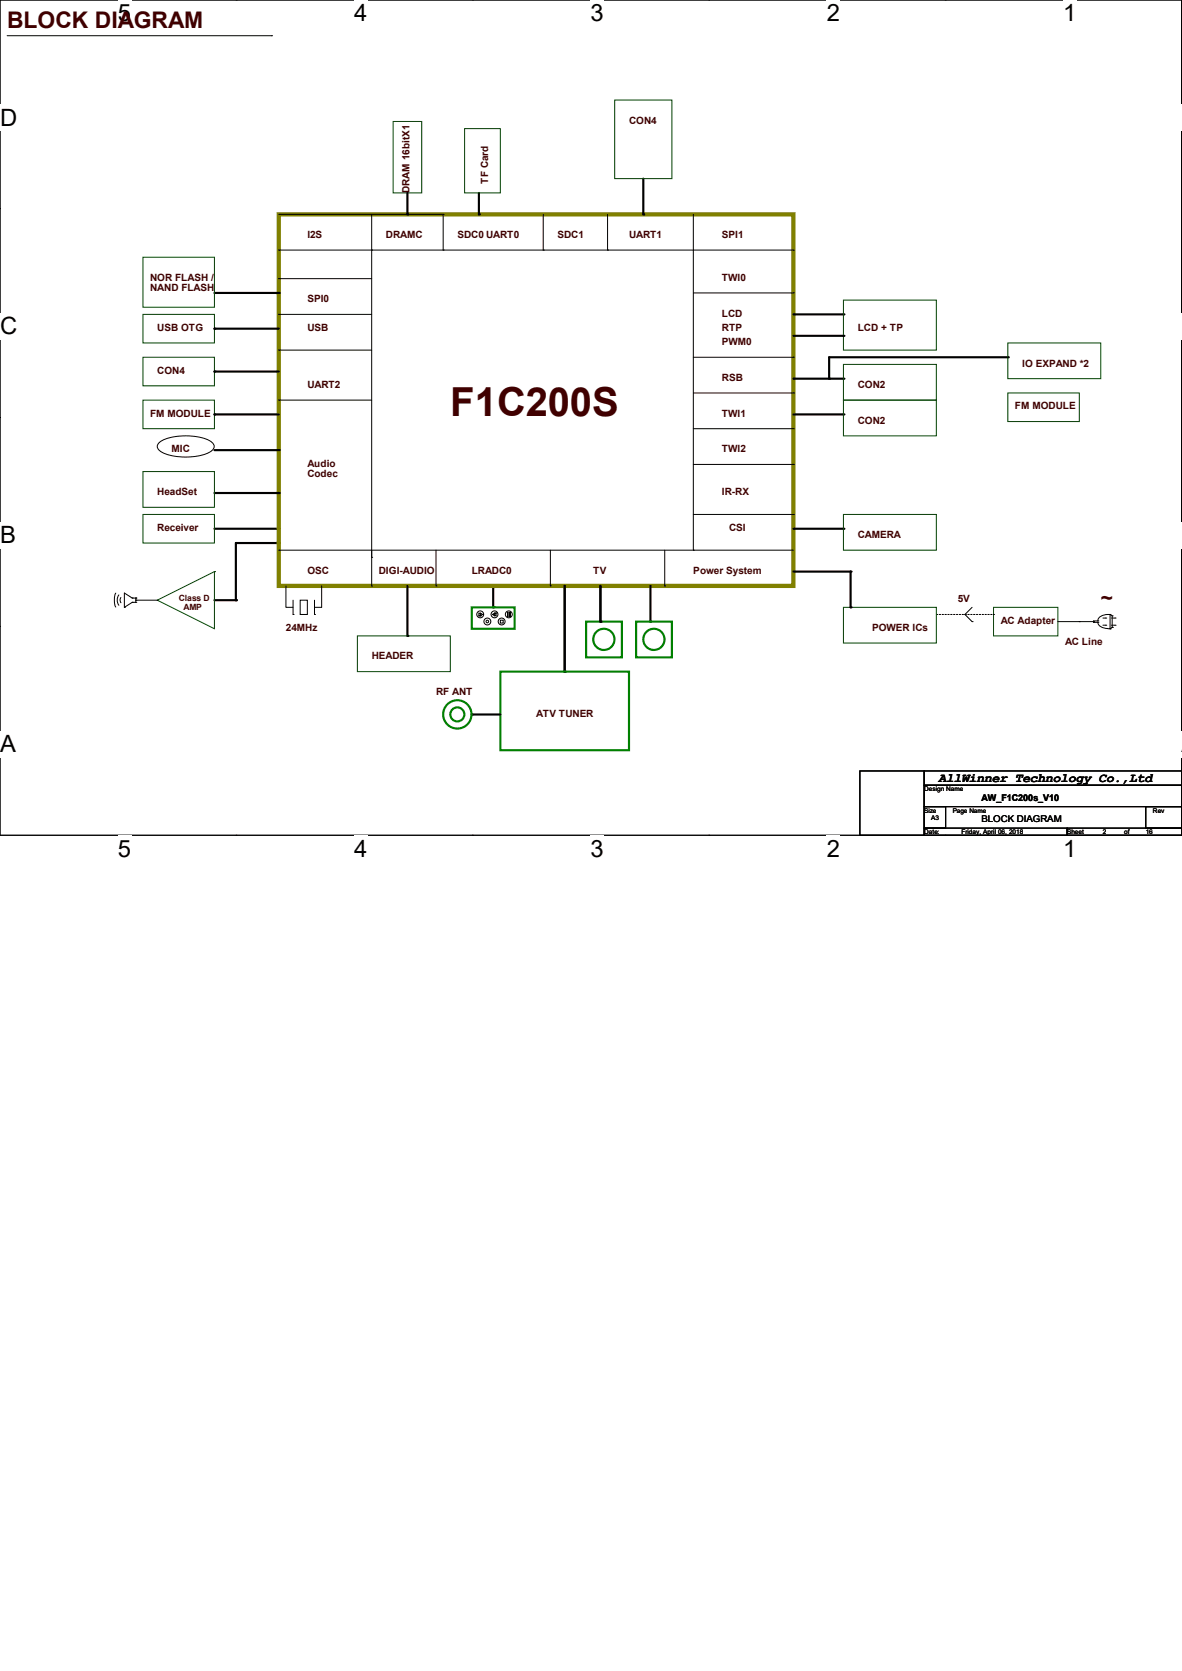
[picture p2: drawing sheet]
<svg xmlns="http://www.w3.org/2000/svg" width="210mm" height="297mm" viewBox="0 0 210 297" stroke-linecap="round" stroke-linejoin="round" font-family="sans-serif">
<path d="M0 0h209.9v148.5h-209.9z" fill="none" stroke="#000" stroke-width=".18"/>
<g fill="#fff">
<path d="M21 0h2.3v4.7h-2.3z"/>
<path d="M21 148.5h2.3v4.7h-2.3z"/>
</g>
<path d="M42 0h.1M42 148.5h.1" fill="none" stroke="#000" stroke-width=".18"/>
<g fill="#fff">
<path d="M62.9 0h2.4v4.7h-2.4z"/>
<path d="M62.9 148.5h2.4v4.7h-2.4z"/>
</g>
<path d="M83.9 0h.1M83.9 148.5h.1" fill="none" stroke="#000" stroke-width=".18"/>
<g fill="#fff">
<path d="M104.9 0h2.4v4.7h-2.4z"/>
<path d="M104.9 148.5h2.4v4.7h-2.4z"/>
</g>
<path d="M125.9 0h.1M125.9 148.5h.1" fill="none" stroke="#000" stroke-width=".18"/>
<g fill="#fff">
<path d="M146.9 0h2.4v4.7h-2.4z"/>
<path d="M146.9 148.5h2.4v4.7h-2.4z"/>
</g>
<path d="M167.9 0h.1M167.9 148.5h.1" fill="none" stroke="#000" stroke-width=".18"/>
<g fill="#fff">
<path d="M188.9 0h2.4v4.7h-2.4z"/>
<path d="M188.9 148.5h2.4v4.7h-2.4z"/>
<path d="M0 18.5h3v4.8h-3z"/>
<path d="M209.9 18.5l.1 4.8z"/>
<path d="M0 55.6h3v4.8h-3z"/>
<path d="M209.9 55.6l.1 4.8z"/>
</g>
<path d="M0 37.1h.1M209.9 37.1h.1" fill="none" stroke="#000" stroke-width=".18"/>
<g fill="#fff">
<path d="M0 92.8h2.8v4.7h-2.8z"/>
<path d="M209.9 92.8l.1 4.7z"/>
</g>
<path d="M0 74.2h.1M209.9 74.2h.1" fill="none" stroke="#000" stroke-width=".18"/>
<g fill="#fff">
<path d="M0 129.9h2.8v4.7h-2.8z"/>
<path d="M209.8 129.9h.2v4.7h-.2z"/>
</g>
<g fill="none" stroke="#000" stroke-width=".18">
<path d="M1.3 6.3h47M48.3 6.3h.1M49.5 38.1h29.2M66 38.1v66M78.7 38.1h.1M78.7 38.1v6.3M96.5 38.1v6.3M107.9 38.1v6.3M123.2 38.1v59.7M49.5 55.9h.1M49.5 49.5h.1M49.5 44.4h.1"/>
<path d="M49.5 44.4h91.5M49.5 55.9h16.5M49.5 49.5h16.5M66 44.4h.1M78.7 44.4h.1M96.5 44.4h.1M107.9 44.4h.1M123.2 52.1h17.8M141 44.4h.1M141 52.1h.1M28.3 78.6a9.8 9.8 0 0 1 7.5-.8 3.4 3.4 0 0 1 2.2 1.2 1.08 1.08 0 0 1-.8 1.4 11 11 0 0 1-8.4 0 1.03 1.03 0 0 1-.8-.7 1.03 1.03 0 0 1 .3-1.1zM49.5 71.1h.1"/>
<path d="M49.5 62.2h.1M49.5 71.1h16.5M49.5 62.2h16.5M123.2 63.5h17.8M123.2 69.8h17.8M123.2 76.2h17.8M141 63.5h.1M141 69.8h.1M141 76.2h.1M49.5 97.8h.1M49.5 97.8h91.5M66 99.1h.1"/>
<path d="M77.5 97.8v6.3M97.8 97.8v6.3M118.1 97.8v6.3M123.2 97.8h.1M123.2 82.5h17.8M123.2 91.4h17.8M141 82.5h.1M141 91.4h.1M0 111.3h.1M20.6 105.4a3.1 3.1 0 0 0 0 2.5M21.1 105.7l-.3 1 .3 .9M21.5 106.2l-.2 .5 .2 .4"/>
<path d="M22.1 107.9h.1M23.5 106.3h.1M23.5 107.1h.1M23.5 106.3l-1.4-.9v2.5M23.5 107.1l-1.4 .8M23.5 106.3h.6M23.5 107.1h.6M24.1 106.7h.1M24.1 106.3h.1M24.1 107.1h.1M24.1 106.7h3.8M24.1 106.3v.8"/>
<path d="M50.8 104.1v3.8h1.3M52.1 109.2h.1M52.1 106.7v2.5M53.3 106.7h1.3v2.5h-1.3zM55.9 109.2h.1M55.9 106.7v2.5M57.1 104.1v3.8h-1.2M66 104.1h.1M77.5 104.1h.1M85.1 109.5h.1M85.3 109.1h.1M85.3 109.3h.1"/>
<path d="M85.3 109.5h.1M85.3 109.1l-.2-.1v.5M85.3 109.3l-.2 .2M85.7 109.2h.1M85.7 109.2l-.4-.2v.5M85.7 109.2l-.4 .3M87.5 109.2h.1M87.9 109.3h.1M87.9 109.1h.1M87.9 109h.1M87.9 109v.5l-.4-.3M87.9 109l-.4 .2"/>
<path d="M88.1 109h.1M88.1 109v.5l-.2-.2M88.1 109l-.2 .1M88.9 110.2h.5v.5h-.5zM90.2 108.8h.1v.8h-.1zM90.6 108.8h.1v.8h-.1zM97.8 104.1h.1M118.1 104.1h.1M171.4 109.2h.1M171.4 109.2l1.3 1.3M172.7 110.5h.1M172.7 107.9l-1.3 1.3"/>
<path d="M188 110.5h6.3M191.8 110.5h.1M194.3 110.6h.1M194.3 110.5h.1M194.3 110.6h.8M195.1 110.4h.1M195.1 110.6h.1M195.1 110.4h-.8v.2M195.1 110.6a1.48 1.48 0 0 0 1.8 1.1M196 109.9h.5M196 111.1h.5M196.5 111.1h.1"/>
<path d="M196.5 109.9h.1M196.8 111.8h.4M197.2 109.2a1.79 1.79 0 0 0-2.1 1.1v.1M197.2 109.2h.1M197.2 111.8h.1M197.2 109.2v2.6M197.2 109.2l.4 .3M197.5 109.9h.6M197.5 111.1h.6M197.6 109.5h.1M197.6 111.5h.1M197.6 111.5l-.4 .3"/>
<path d="M197.6 109.5v2M198.1 109.9h.1M198.1 111.1h.1M209.9 111.3h.1M152.8 137h11.4v11.5h-11.4zM164.2 137h45.7v2.6h-45.7zM164.2 139.6h45.7v3.8h-45.7zM164.2 143.4h3.8v3.8h-3.8zM164.2 147.2h25.4v1.3h-25.4zM189.6 147.2h20.3v1.3h-20.3zM203.6 143.4h6.3v3.8h-6.3z"/>
<circle cx="85.3" cy="109.2" r=".61"/>
<circle cx="86.6" cy="110.5" r=".61"/>
<circle cx="86.6" cy="110.5" r=".23"/>
<circle cx="87.9" cy="109.2" r=".61"/>
<circle cx="89.1" cy="110.5" r=".61"/>
<circle cx="90.4" cy="109.2" r=".61"/>
</g>
<g fill="none" stroke="#000" stroke-width=".38">
<path d="M72.4 34.3v3.8M85.1 34.3v3.8M114.3 31.7v6.4M38.1 52.1h11.4M38.1 58.4h11.4M141 55.9h8.9M141 59.7h8.9M38.1 73.7h11.4M38.1 66h11.4M141 73.7h8.9M141 67.3h8.9M179.1 63.5h-31.8v3.8"/>
<path d="M38.1 94h11.4M38.1 80h11.4M38.1 87.6h11.4M49.5 96.5h-7.6v10.2h-3.8M141 94h8.9M72.4 104.1v8.9M87.6 104.1v3.8M100.3 104.1v15.3M106.7 104.1v6.4M115.6 104.1v6.4M141 101.6h10.1v6.3M83.8 127h5.1"/>
</g>
<g fill="#000">
<circle cx="72.4" cy="38.1" r=".19"/>
<circle cx="85.1" cy="38.1" r=".19"/>
<circle cx="114.3" cy="38.1" r=".19"/>
<circle cx="38.1" cy="58.4" r=".19"/>
<circle cx="49.5" cy="52.1" r=".19"/>
<circle cx="149.9" cy="55.9" r=".19"/>
<circle cx="149.9" cy="59.7" r=".19"/>
<circle cx="38.1" cy="66" r=".19"/>
<circle cx="38.1" cy="73.7" r=".19"/>
<circle cx="147.3" cy="67.3" r=".19"/>
<circle cx="149.9" cy="73.7" r=".19"/>
<circle cx="149.9" cy="67.3" r=".19"/>
<circle cx="179.1" cy="63.5" r=".19"/>
<circle cx="49.5" cy="96.5" r=".19"/>
<circle cx="49.5" cy="80" r=".19"/>
<circle cx="49.5" cy="87.6" r=".19"/>
<circle cx="49.5" cy="94" r=".19"/>
<circle cx="149.9" cy="94" r=".19"/>
<circle cx="41.9" cy="106.7" r=".19"/>
<circle cx="72.4" cy="113" r=".19"/>
<circle cx="87.6" cy="107.9" r=".19"/>
<circle cx="100.3" cy="119.4" r=".19"/>
<circle cx="106.7" cy="110.5" r=".19"/>
<circle cx="115.6" cy="110.5" r=".19"/>
<circle cx="151.1" cy="101.6" r=".19"/>
<circle cx="151.1" cy="108" r=".19"/>
<circle cx="83.8" cy="127" r=".19"/>
</g>
<g fill="none" stroke="#004000" stroke-width=".18">
<path d="M109.2 17.8h10.2v13.9h-10.2zM69.8 21.6h5.1v12.7h-5.1zM82.5 22.9h6.4v11.4h-6.4zM25.4 45.7h12.7v8.9h-12.7zM25.4 55.9h12.7v5.1h-12.7zM149.9 53.3h16.5v8.9h-16.5zM25.4 71.1h12.7v5.1h-12.7zM25.4 63.5h12.7v5.1h-12.7zM149.9 71.1h16.5v6.4h-16.5zM149.9 64.8h16.5v6.3h-16.5zM179.1 61h16.5v6.3h-16.5zM179.1 69.8h12.7v5.1h-12.7z"/>
<path d="M25.4 91.4h12.7v5.1h-12.7zM25.4 83.8h12.7v6.4h-12.7zM149.9 91.4h16.5v6.4h-16.5zM27.9 106.7h.1M38.1 101.6h.1M38.1 101.6v10.2l-10.2-5.1M38.1 101.6l-10.2 5.1M63.5 113h16.5v6.4h-16.5zM149.9 107.9h16.5v6.4h-16.5zM176.5 107.9h11.5v5.1h-11.5z"/>
</g>
<path d="M166.4 109.2h10.1M176.5 109.2h.1" fill="none" stroke="#000" stroke-width=".18" stroke-dasharray=".3 .3"/>
<path d="M49.5 38.1h91.5v66h-91.5z" fill="none" stroke="#808000" stroke-width=".76"/>
<g fill="none" stroke="#008000" stroke-width=".38">
<path d="M83.8 107.9h7.6v3.9h-7.6zM88.9 119.4h22.9v13.9h-22.9zM104.1 110.5h6.4v6.3h-6.4zM113 110.5h6.4v6.3h-6.4z"/>
<circle cx="107.3" cy="113.6" r="1.88"/>
<circle cx="116.2" cy="113.6" r="1.88"/>
<circle cx="81.3" cy="127" r="1.25"/>
<circle cx="81.3" cy="127" r="2.52"/>
</g>
<text font-size="7.1" fill="#400000" x="80" y="73.9">F1C200S</text>
<g font-size="4.2">
<text x="21" y="3.8">5</text>
<text x="62.9" y="3.8">4</text>
<text x="104.9" y="3.8">3</text>
<text x="146.9" y="3.8">2</text>
<text x="188.9" y="3.8">1</text>
<text x="0" y="22.4">D</text>
<text x="0" y="59.4">C</text>
<text x="0" y="96.6">B</text>
<text x="0" y="133.7">A</text>
<text x="209.9" y="133.7">A</text>
<text x="21" y="152.3">5</text>
<text x="62.9" y="152.3">4</text>
<text x="104.9" y="152.3">3</text>
<text x="146.9" y="152.3">2</text>
<text x="188.9" y="152.3">1</text>
</g>
<text font-size="4.1" fill="#400000" x="1.3" y="5">BLOCK DIAGRAM</text>
<text font-size="3.7" fill="#400000" x="195.6" y="107.6">~</text>
<text font-size="2.3" x="166.8" y="138.9">AllWinner Technology Co.,Ltd</text>
<g font-size="1.8" fill="#400000">
<text x="111.8" y="22">CON4</text>
<text x="72.8" y="34.3" transform="rotate(-90 72.8 34.3)">DRAM 16bitX1</text>
<text x="86.7" y="32.6" transform="rotate(-90 86.7 32.6)">TF Card</text>
<text x="54.6" y="42.3">I2S</text>
<text x="68.6" y="42.3">DRAMC</text>
<text x="81.3" y="42.3">SDC0 UART0</text>
<text x="99.1" y="42.3">SDC1</text>
<text x="111.8" y="42.3">UART1</text>
<text x="128.3" y="42.3">SPI1</text>
<text x="26.7" y="49.9">NOR FLASH /</text>
<text x="26.7" y="51.7">NAND FLASH</text>
<text x="54.6" y="53.7">SPI0</text>
<text x="128.3" y="49.9">TWI0</text>
<text x="27.9" y="58.8">USB OTG</text>
<text x="54.6" y="58.8">USB</text>
<text x="128.3" y="58.8">RTP</text>
<text x="128.3" y="56.3">LCD</text>
<text x="152.4" y="58.8">LCD + TP</text>
<text x="128.3" y="61.3">PWM0</text>
<text x="181.6" y="65.2">IO EXPAND *2</text>
<text x="27.9" y="66.4">CON4</text>
<text x="54.6" y="69">UART2</text>
<text x="128.3" y="67.7">RSB</text>
<text x="152.4" y="69">CON2</text>
<text x="26.7" y="74">FM MODULE</text>
<text x="128.3" y="74">TWI1</text>
<text x="152.4" y="75.3">CON2</text>
<text x="180.3" y="72.8">FM MODULE</text>
<text x="30.5" y="80.4">MIC</text>
<text x="54.6" y="82.9">Audio</text>
<text x="128.3" y="80.4">TWI2</text>
<text x="27.9" y="88">HeadSet</text>
<text x="54.6" y="84.8">Codec</text>
<text x="128.3" y="88">IR-RX</text>
<text x="27.9" y="94.4">Receiver</text>
<text x="129.5" y="94.4">CSI</text>
<text x="152.4" y="95.6">CAMERA</text>
<text x="54.6" y="102">OSC</text>
<text x="67.3" y="102">DIGI-AUDIO</text>
<text x="83.8" y="102">LRADC0</text>
<text x="105.4" y="102">TV</text>
<text x="123.2" y="102">Power System</text>
<text x="170.2" y="107.1">5V</text>
<text x="50.8" y="112.1">24MHz</text>
<text x="154.9" y="112.1">POWER ICs</text>
<text x="177.8" y="110.9">AC Adapter</text>
<text x="66" y="117.2">HEADER</text>
<text x="189.2" y="114.7">AC Line</text>
<text x="77.5" y="123.6">RF ANT</text>
<text x="95.2" y="127.4">ATV TUNER</text>
</g>
<g font-size="1.7">
<text x="174.4" y="142.4">AW_F1C200s_V10</text>
<text x="174.4" y="146.1">BLOCK DIAGRAM</text>
</g>
<g font-size="1.5" fill="#400000">
<text x="31.7" y="106.8">Class D</text>
<text x="32.6" y="108.4">AMP</text>
</g>
<g font-size="1.1">
<text x="164.2" y="140.7">Design Name</text>
<text x="164.2" y="144.5">Size</text>
<text x="164.2" y="148.3">Date:</text>
<text x="165.5" y="145.8">A3</text>
<text x="169.3" y="144.5">Page Name</text>
<text x="170.8" y="148.3">Friday, April 06, 2018</text>
<text x="189.6" y="148.3">Sheet</text>
<text x="196" y="148.3">2</text>
<text x="199.8" y="148.3">of</text>
<text x="203.6" y="148.3">16</text>
<text x="204.8" y="144.5">Rev</text>
</g>
</svg>
